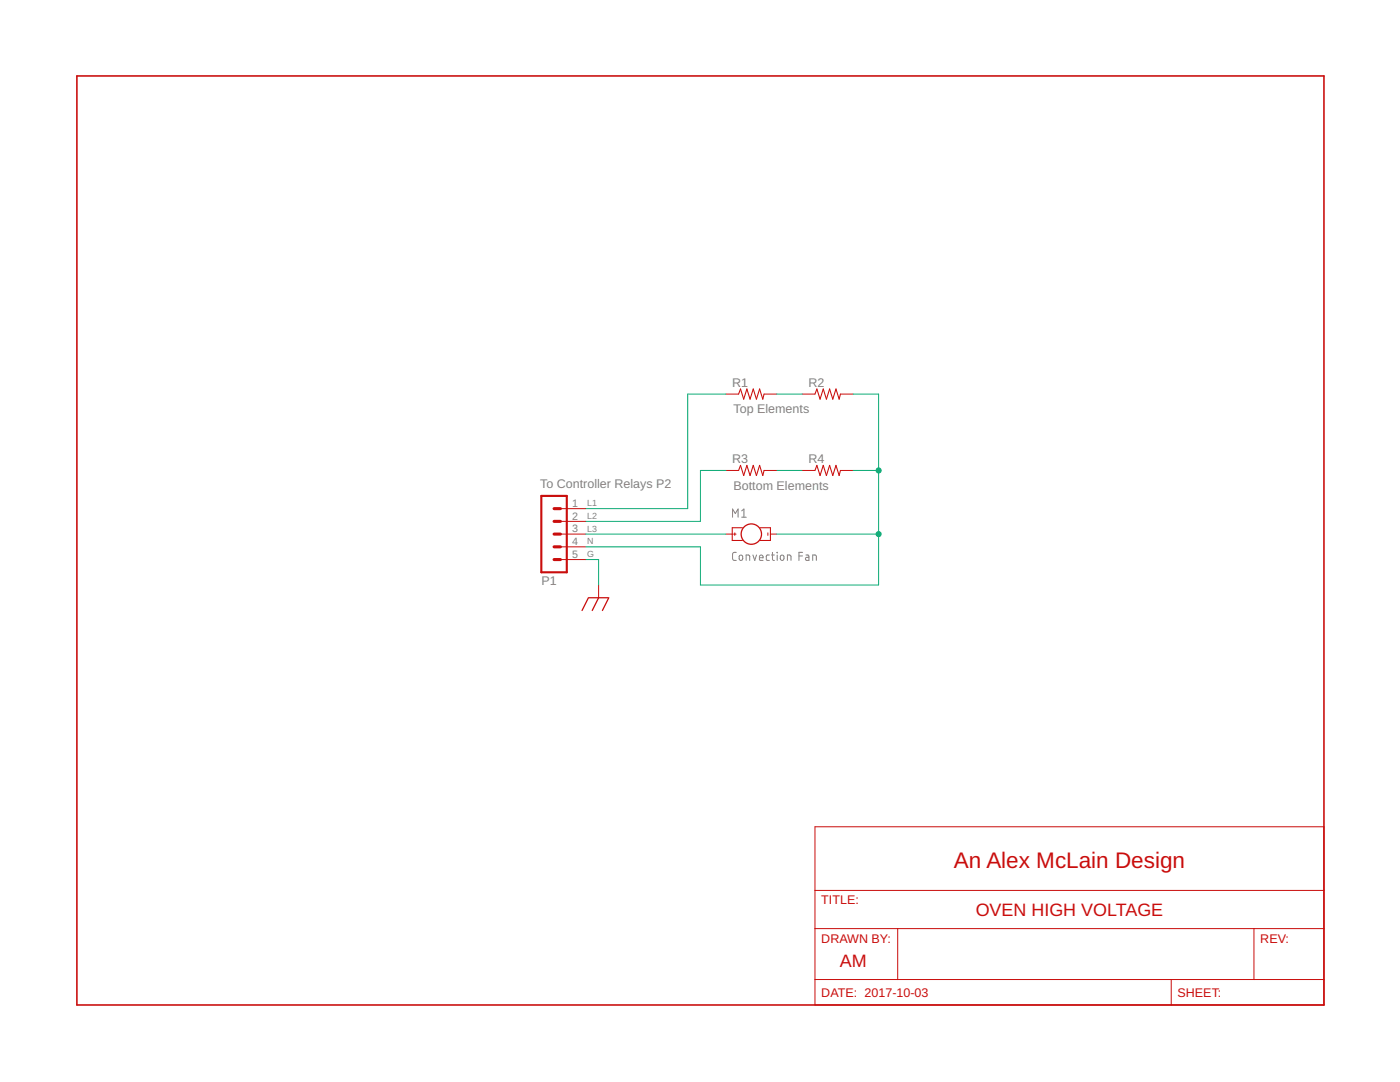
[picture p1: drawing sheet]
<svg xmlns="http://www.w3.org/2000/svg" width="279mm" height="216mm" viewBox="0 0 279 216" stroke-linecap="round" stroke-linejoin="round" font-family="sans-serif">
<g fill="none" stroke="#808080" stroke-width=".2">
<path d="M146.2 103.2v-1.6l.5 .9 .6-.9v1.6M146.9 110.2h-.5l-.2 .4v1l.2 .2h.5M147.6 110.8l.3-.1 .2 .1 .1 .7a.36 .36 0 0 1-.3 .3 .36 .36 0 0 1-.4-.3zM148 101.9l.5-.3v1.6M148 103.2h.9M148.9 111.8v-1.1l.7 .2v.9M150.3 110.7l.3 1.1 .4-1.1M151.6 111.3h.7a.39 .39 0 0 0-.3-.5 .39 .39 0 0 0-.4 .3v.7h.7M153.5 110.7l-.4 .1-.2 .2 .1 .8h.5M154 110.7h.5M154.2 110.2v1.5l.3 .1M155.1 110.2l.1 .1z"/>
<path d="M155.1 110.7v1.1M155.8 110.8l.3-.1 .3 .1 .1 .7a.37 .37 0 0 1-.4 .3 .37 .37 0 0 1-.4-.3zM157.1 111.8v-1.1l.7 .2 .1 .9M159.4 110.9h.8M160.2 110.2h-.8v1.6M160.8 110.7l.5 .1 .1 .2v.8h-.5l-.2-.2 .1-.3 .6-.1M162.2 111.8v-1.1l.7 .2v.9"/>
</g>
<path d="M147.4 78.6l.4-1 .6 2.1 .7-2.1 .6 2.1 .6-2.1 .7 2.1 .6-2.1 .6 2.1 .3-1.1M162.6 78.6l.4-1 .7 2.1 .6-2.1 .6 2.1 .7-2.1 .6 2.1 .6-2.1 .7 2.1 .2-1.1M147.4 93.9l.4-1 .6 2 .7-2 .6 2 .6-2 .7 2 .6-2 .6 2 .3-1M162.6 93.9l.4-1 .7 2 .6-2 .6 2 .7-2 .6 2 .6-2 .7 2 .2-1M148.2 105.3h-2.1v2.5h2.1M151.7 105.3h2.1v2.5h-2.1" fill="none" stroke="#c90d0c" stroke-width=".21"/>
<g fill="none" stroke="#c90d0c" stroke-width=".2">
<path d="M144.9 78.6h2.5M152.5 78.6h2.5M160.1 78.6h2.5M167.7 78.6h2.6M144.9 93.9h2.5M152.5 93.9h2.5M160.1 93.9h2.5M167.7 93.9h2.6M111.8 101.5h5.1M111.8 104h5.1M111.8 106.6h5.1M111.8 109.1h5.1"/>
<path d="M111.8 111.7h5.1M119.5 116.7v2.6M144.9 106.6h1.2M146.4 106.6h.5M146.6 106.3v.5M153.2 106.3v.5M153.8 106.6h1.2M162.6 165h101.6v35.5h-101.6zM162.6 177.7h101.6M162.6 185.3h101.6M162.6 195.5h101.6M179.2 185.3v10.2"/>
<path d="M233.7 195.5v5M250.3 185.3v10.2"/>
</g>
<path d="M108 99h5.1v15.2h-5.1z" fill="none" stroke="#c90d0c" stroke-width=".42"/>
<path d="M110.6 106.6h1.2M110.6 104h1.2M110.6 101.5h1.2M110.6 111.7h1.2M110.6 109.1h1.2" fill="none" stroke="#c90d0c" stroke-width=".61"/>
<g fill="none" stroke="#c90d0c" stroke-width=".25">
<path d="M117.4 119.3l-1.2 2.5M117.6 119.3h3.8M119.5 119.3l-1.3 2.5M121.5 119.3l-1.3 2.5"/>
<circle cx="149.9" cy="106.6" r="2.03"/>
</g>
<path d="M15.3 15.2h248.9v185.3h-248.9z" fill="none" stroke="#c90d0c" stroke-width=".32"/>
<path d="M144.9 78.6h-7.7v22.9h-20.3M155 78.6h5.1M170.3 78.6h5v38.1h-35.5v-7.6h-22.9M144.9 93.9h-5.1v10.1h-22.9M155 93.9h5.1M170.3 93.9h5M116.9 106.6h28M116.9 111.7h2.6v5M155 106.6h20.3" fill="none" stroke="#0dab76" stroke-width=".2"/>
<g fill="#0dab76" stroke="#0dab76" stroke-width=".2">
<circle cx="175.3" cy="106.6" r=".51"/>
<circle cx="175.3" cy="93.9" r=".51"/>
</g>
<text font-size="4.5" fill="#c90d0c" x="190.4" y="173.1">An Alex McLain Design</text>
<g font-size="3.6" fill="#c90d0c">
<text x="194.7" y="182.8">OVEN HIGH VOLTAGE</text>
<text x="167.6" y="192.9">AM</text>
</g>
<g font-size="2.5" fill="#808080">
<text x="146.1" y="77.1">R1</text>
<text x="161.4" y="77.1">R2</text>
<text x="146.4" y="82.5">Top Elements</text>
<text x="146.1" y="92.4">R3</text>
<text x="161.4" y="92.4">R4</text>
<text x="107.8" y="97.4">To Controller Relays P2</text>
<text x="146.4" y="97.7">Bottom Elements</text>
<text x="108" y="116.7">P1</text>
</g>
<g font-size="2.5" fill="#c90d0c">
<text x="163.9" y="180.5">TITLE:</text>
<text x="163.9" y="188.1">DRAWN BY:</text>
<text x="251.5" y="188.1">REV:</text>
<text x="163.9" y="199">DATE: 2017-10-03</text>
<text x="235" y="199">SHEET:</text>
</g>
<g font-size="2.1" fill="#808080">
<text x="114.2" y="101.1">1</text>
<text x="114.2" y="103.7">2</text>
<text x="114.2" y="106.2">3</text>
<text x="114.2" y="108.8">4</text>
<text x="114.2" y="111.3">5</text>
</g>
<g font-size="1.8" fill="#808080">
<text x="117.2" y="101">L1</text>
<text x="117.2" y="103.5">L2</text>
<text x="117.2" y="106.1">L3</text>
<text x="117.2" y="108.6">N</text>
<text x="117.2" y="111.1">G</text>
</g>
</svg>
